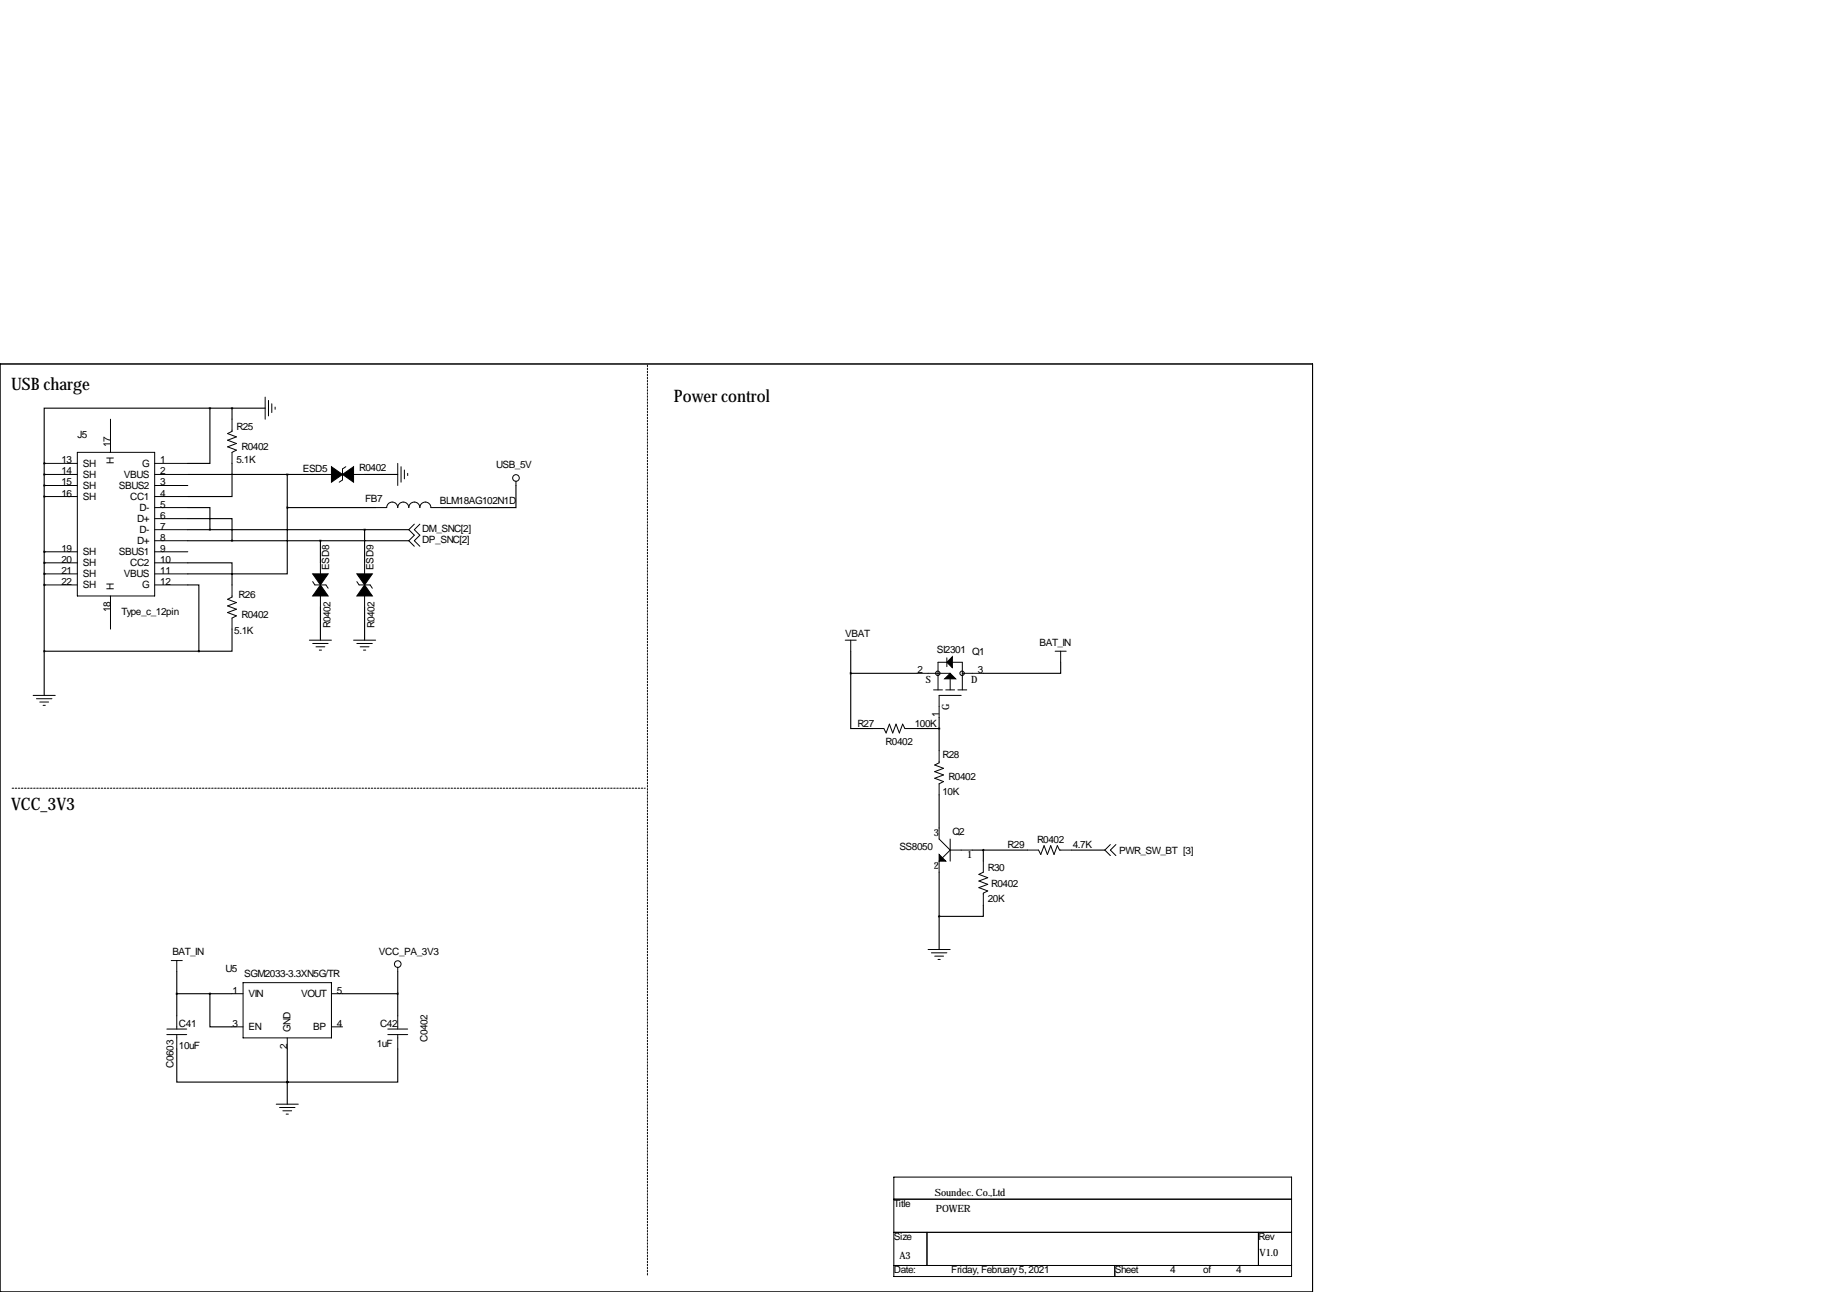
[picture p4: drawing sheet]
<svg xmlns="http://www.w3.org/2000/svg" width="419mm" height="297mm" viewBox="0 0 419 297" stroke-linecap="round" stroke-linejoin="round" font-family="sans-serif">
<path d="M148.8 83.9v209.3M2.8 181.2h145.5" fill="none" stroke="#000" stroke-width=".23" stroke-dasharray=".4 .4"/>
<g fill="none" stroke="#000" stroke-width=".23">
<path d="M0 83.7h301.8v213.3h-301.8zM25.4 96.4v7.6M53.3 96.4v2.8l-1 .5 2.1 .7-2.1 .8 2.1 .8-2.1 .7 2.1 .8-1.1 .5v2.5M61 91.3v5.1M61.7 92.1v3.5M62.5 92.8v2.1M63.2 93.6v.5M10.2 109.1h7.6M10.2 106.5h7.6M10.2 111.6h7.6M10.2 114.2h7.6M17.8 104h17.8v33h-17.8z"/>
<path d="M35.6 109.1h7.6M35.6 116.7h7.6M35.6 106.5h7.6M35.6 111.6h7.6M35.6 114.2h7.6M35.6 119.2h7.6M73.7 109.1h2.5M79.5 107.3l-.8 .5v2.5l-.7 .6M81.3 109.1h2.5M86.4 116.7h2.5a1.27 1.27 0 0 1 1.3-1.3 1.27 1.27 0 0 1 1.2 1.3 1.27 1.27 0 0 1 1.3-1.3 1.27 1.27 0 0 1 1.3 1.3 1.27 1.27 0 0 1 1.3-1.3 1.27 1.27 0 0 1 1.2 1.3 1.27 1.27 0 0 1 1.3-1.3 1.27 1.27 0 0 1 1.3 1.3h2.5M91.4 106.5v5.1M92.2 107.3v3.6"/>
<path d="M93 108.1v2M93.7 108.8v.5M118.6 110.6v1M10.2 126.9h7.6M10.2 129.4h7.6M10.2 131.9h7.6M10.2 134.5h7.6M25.4 137v7.6M35.6 121.8h7.6M35.6 124.3h7.6M35.6 126.9h7.6M35.6 129.4h7.6"/>
<path d="M35.6 131.9h7.6M35.6 134.5h7.6M53.3 134.5v2.8l-1 .5 2.1 .7-2.1 .8 2.1 .8-2.1 .7 2.1 .8-1.1 .5v2.5M71.9 133.7l.5 .8h2.5l.5 .7M73.7 129.4v2.5M73.7 137v2.6M82 133.7l.5 .8h2.6l.5 .7M83.8 129.4v2.5M83.8 137v2.6M95.2 120.5l-1.2 1.3 1.2 1.2-1.2 1.3 1.2 1.3M96.5 120.5l-1.3 1.3 1.3 1.2-1.3 1.3 1.3 1.3M7.6 159.9h5.1"/>
<path d="M71.1 147.2h5.1M71.9 147.9h3.5M72.6 148.7h2.1M73.4 149.5h.5M81.3 147.2h5.1M82 147.9h3.6M82.8 148.7h2M83.6 149.5h.5M194.3 147.2h2.5M195.6 147.2v2.5M210.8 154.8h7.6M214.6 158.6h2.1"/>
<path d="M217.4 158.6h2.1M217.7 151.2v2.1M218.4 152.3h-2.8v6.3M218.4 155.8v2.8M218.9 152.3h2.3v6.3M220.2 158.6h2M221 159.9h-5.1v5.1M221.2 154.8h4.9M242.6 149.7h2.5M243.8 149.7v2.6M8.4 160.6h3.5M9.1 161.4h2.1"/>
<path d="M9.9 162.2h.5M200.7 167.5h2.5l.5 1 .8-2 .7 2 .8-2 .8 2 .7-2 .5 1h2.8M215.9 172.6v2.8l-1 .5 2 .7-2 .8 2 .8-2 .7 2 .8-1 .5v2.5M215.9 190.4v2.5l2.5 2.5M215.9 198v2.5M218.4 192.9v5.1M218.4 195.4l-1.7 1.8M218.4 195.4h5.1M226.1 198v2.5l-1.1 .5 2.1 .8-2.1 .8 2.1 .7-2.1 .8 2.1 .7-1 .5v2.8M236.2 195.4h2.6l.5 1.1 .7-2.1 .8 2.1 .8-2.1 .7 2.1 .8-2.1 .5 1h2.8M255.3 194.2l-1.3 1.2 1.3 1.3M256.5 194.2l-1.2 1.2 1.2 1.3"/>
<path d="M213.4 218.3h5M214.1 219.1h3.6M214.9 219.8h2M38.4 237.9h4.5M38.4 236.6h4.5M39.4 220.8h2.5M40.6 220.8v2.6M40.6 233.5v3.1M40.6 237.9v3.3M53.3 228.5h2.6M53.3 236.1h2.6M55.9 225.9h20.3v12.7h-20.3z"/>
<path d="M66 238.6v2.6M76.2 228.5h2.5M76.2 236.1h2.5M89.2 237.9h4.5M89.2 236.6h4.5M91.4 222.4v1M91.4 233.5v3.1M91.4 237.9v3.3M215.6 220.6h.6M63.5 253.9h5.1M64.3 254.6h3.5M65 255.4h2.1"/>
<path d="M65.8 256.1h.5M205.5 270.6h91.4v22.9h-91.4zM205.5 275.7h91.4M0 297h.1M205.5 283.3h91.4M205.5 290.9h91.4M213.1 283.3v7.6M256.3 290.9v2.6M289.3 283.3v7.6"/>
<circle cx="118.6" cy="109.9" r=".76"/>
<circle cx="215.6" cy="154.8" r=".51"/>
<circle cx="221.2" cy="154.8" r=".51"/>
<circle cx="91.4" cy="221.7" r=".76"/>
</g>
<path d="M76.2 107.3l2.5 1.8-2.5 1.8zM78.7 109.1l2.6-1.8v3.6zM71.9 131.9h3.5l-1.7 2.6zM73.7 134.5l1.7 2.5h-3.5zM82 131.9h3.6l-1.8 2.6zM83.8 134.5l1.8 2.5h-3.6zM217.2 156.1l1.2-1.3 1.3 1.3zM217.7 152.3l1.2-1.3v2.5zM215.9 196.5l1.5 1.5h-1.5z" fill="#000" stroke="#000" stroke-width=".23"/>
<g fill="none" stroke="#000" stroke-width=".25">
<path d="M48.3 93.8h-38.1v12.7M48.3 93.8v12.7h-5.1M48.3 93.8h12.7M53.3 93.8v2.6M10.2 106.5h.1M10.2 109.1h.1M10.2 111.6h.1M10.2 114.2h.1M10.2 106.5v53.4M43.2 119.2h10.1v5.1M43.2 116.7h5.1v5.1M43.2 109.1h30.5"/>
<path d="M53.3 106.5v7.7h-10.1M66 116.7v15.2h-22.8M66 109.1v7.6M66 116.7h20.4M83.8 109.1h7.6M118.6 111.6v5.1h-17M10.2 126.9h.1M10.2 129.4h.1M10.2 131.9h.1M10.2 134.5h.1M43.2 129.4h10.1v5.1M43.2 134.5h2.5v15.2"/>
<path d="M43.2 124.3h50.8M43.2 121.8h50.8M73.7 124.3v5.1M73.7 139.6v7.6M83.8 121.8v7.6M83.8 139.6v7.6M10.2 149.7h35.5M53.3 144.6v5.1h-7.6M195.6 154.8v12.7h5.1M195.6 154.8h15.2M195.6 149.7v5.1M243.8 152.3v2.5h-17.7"/>
<path d="M210.8 167.5h5.1M215.9 165v7.6M215.9 182.7v7.7M223.5 195.4h12.7M226.1 195.4v2.6M246.4 195.4h7.6M215.9 200.5v17.8M226.1 208.1v2.6h-10.2M40.6 228.5h12.7M40.6 223.4v10.1M48.3 228.5v7.6h5M78.7 228.5h12.7"/>
<path d="M91.4 223.4v10.1M40.6 241.2v7.6h25.4M66 248.8h.1M66 241.2v12.7M91.4 241.2v7.6h-25.4"/>
</g>
<path d="M66 116.7a.05 .05 0 0 0 .1 0 .05 .05 0 0 0-.1 0zM66 109.1a.05 .05 0 0 0 .1 0 .05 .05 0 0 0-.1 0zM91.4 228.5a.05 .05 0 0 0 .1 0 .05 .05 0 0 0-.1 0zM53.3 124.3a.05 .05 0 0 0 .1 0 .05 .05 0 0 0-.1 0zM226 195.4a.05 .05 0 0 0 .1 0 .05 .05 0 0 0-.1 0zM48.2 121.8a.05 .05 0 0 0 .1 0 .05 .05 0 0 0-.1 0zM40.6 228.5a.05 .05 0 0 0 .1 0 .05 .05 0 0 0-.1 0zM48.2 228.5a.05 .05 0 0 0 .1 0 .05 .05 0 0 0-.1 0zM66 248.8a.05 .05 0 0 0 .1 0 .05 .05 0 0 0-.1 0zM10.1 106.5a.05 .05 0 0 0 .1 0 .05 .05 0 0 0-.1 0zM10.1 114.2a.05 .05 0 0 0 .1 0 .05 .05 0 0 0-.1 0zM10.1 131.9a.05 .05 0 0 0 .1 0 .05 .05 0 0 0-.1 0zM48.2 93.8a.05 .05 0 0 0 .1 0 .05 .05 0 0 0-.1 0zM53.3 93.8a.05 .05 0 0 0 .1 0 .05 .05 0 0 0-.1 0zM10.1 149.7a.05 .05 0 0 0 .1 0 .05 .05 0 0 0-.1 0zM10.1 109.1a.05 .05 0 0 0 .1 0 .05 .05 0 0 0-.1 0zM10.1 111.6a.05 .05 0 0 0 .1 0 .05 .05 0 0 0-.1 0zM10.1 126.9a.05 .05 0 0 0 .1 0 .05 .05 0 0 0-.1 0zM10.1 129.4a.05 .05 0 0 0 .1 0 .05 .05 0 0 0-.1 0zM10.1 134.5a.05 .05 0 0 0 .1 0 .05 .05 0 0 0-.1 0zM66 248.8a.05 .05 0 0 0 .1 0 .05 .05 0 0 0-.1 0zM73.6 124.3a.05 .05 0 0 0 .1 0 .05 .05 0 0 0-.1 0z" fill="#000" stroke="#000" stroke-width=".51"/>
<g font-size="4">
<text x="2.5" y="89.8">USB charge</text>
<text x="154.9" y="92.3">Power control</text>
<text x="2.5" y="186.3">VCC_3V3</text>
</g>
<g font-size="2.3">
<text x="17.8" y="100.7">J5</text>
<text x="54.4" y="98.9">R25</text>
<text x="14.1" y="106.5">13</text>
<text x="19" y="107.3">SH</text>
<text x="25.4" y="102.7" transform="rotate(-90 25.4 102.7)">17</text>
<text x="26.2" y="106.7" transform="rotate(-90 26.2 106.7)">H</text>
<text x="32.7" y="107.3">G</text>
<text x="36.8" y="106.5">1</text>
<text x="54.4" y="106.5">5.1K</text>
<text x="55.5" y="103.5">R0402</text>
<text x="114" y="107.6">USB_5V</text>
<text x="14.1" y="109.1">14</text>
<text x="14.1" y="111.6">15</text>
<text x="19" y="109.8">SH</text>
<text x="19" y="112.4">SH</text>
<text x="27.3" y="112.4">SBUS2</text>
<text x="28.5" y="109.8">VBUS</text>
<text x="36.8" y="109.1">2</text>
<text x="36.8" y="111.6">3</text>
<text x="69.6" y="108.6">ESD5</text>
<text x="82.5" y="108.3">R0402</text>
<text x="14.1" y="114.2">16</text>
<text x="19" y="114.9">SH</text>
<text x="29.9" y="114.9">CC1</text>
<text x="32.1" y="117.5">D-</text>
<text x="36.8" y="114.2">4</text>
<text x="36.8" y="116.7">5</text>
<text x="36.8" y="119.2">6</text>
<text x="83.9" y="115.4">FB7</text>
<text x="101.1" y="115.9">BLM18AG102N1D</text>
<text x="31.5" y="120">D+</text>
<text x="31.5" y="125.1">D+</text>
<text x="32.1" y="122.5">D-</text>
<text x="36.8" y="121.8">7</text>
<text x="36.8" y="124.3">8</text>
<text x="97" y="122.3">DM_SNC[2]</text>
<text x="97" y="124.8">DP_SNC[2]</text>
<text x="14.1" y="126.9">19</text>
<text x="14.1" y="129.4">20</text>
<text x="14.1" y="131.9">21</text>
<text x="19" y="127.6">SH</text>
<text x="19" y="130.2">SH</text>
<text x="27.3" y="127.6">SBUS1</text>
<text x="29.9" y="130.2">CC2</text>
<text x="36.8" y="126.9">9</text>
<text x="36.8" y="129.4">10</text>
<text x="36.8" y="131.9">11</text>
<text x="75.7" y="131" transform="rotate(-90 75.7 131)">ESD8</text>
<text x="85.9" y="131" transform="rotate(-90 85.9 131)">ESD9</text>
<text x="14.1" y="134.5">22</text>
<text x="19" y="132.7">SH</text>
<text x="19" y="135.2">SH</text>
<text x="26.2" y="135.7" transform="rotate(-90 26.2 135.7)">H</text>
<text x="28.5" y="132.7">VBUS</text>
<text x="32.7" y="135.2">G</text>
<text x="36.8" y="134.5">12</text>
<text x="54.9" y="137.5">R26</text>
<text x="25.4" y="140.7" transform="rotate(-90 25.4 140.7)">18</text>
<text x="27.9" y="141.3">Type_c_12pin</text>
<text x="55.5" y="142.1">R0402</text>
<text x="53.8" y="145.7">5.1K</text>
<text x="75.9" y="144.5" transform="rotate(-90 75.9 144.5)">R0402</text>
<text x="86.1" y="144.5" transform="rotate(-90 86.1 144.5)">R0402</text>
<text x="194.3" y="146.4">VBAT</text>
<text x="239" y="148.4">BAT_IN</text>
<text x="210.9" y="154.8">2</text>
<text x="215.4" y="150.2">SI2301 Q1</text>
<text x="224.8" y="154.8">3</text>
<text x="212.9" y="157.1">S</text>
<text x="223.3" y="157.1">D</text>
<text x="197.1" y="167.2">R27</text>
<text x="210.3" y="167.2">100K</text>
<text x="215.9" y="164.9" transform="rotate(-90 215.9 164.9)">1</text>
<text x="218.2" y="163.2" transform="rotate(-90 218.2 163.2)">G</text>
<text x="203.6" y="171.3">R0402</text>
<text x="216.7" y="174.4">R28</text>
<text x="218.1" y="179.4">R0402</text>
<text x="216.7" y="182.7">10K</text>
<text x="218.9" y="191.9">Q2</text>
<text x="206.8" y="195.4">SS8050</text>
<text x="214.7" y="192.1">3</text>
<text x="222.3" y="197.2">1</text>
<text x="231.6" y="194.9">R29</text>
<text x="238.4" y="193.9">R0402</text>
<text x="246.6" y="194.9">4.7K</text>
<text x="257.3" y="196.5">PWR_SW_BT [3]</text>
<text x="214.7" y="199.8">2</text>
<text x="227.1" y="200.3">R30</text>
<text x="227.8" y="203.8">R0402</text>
<text x="227.1" y="207.4">20K</text>
<text x="39.6" y="219.6">BAT_IN</text>
<text x="87.1" y="219.6">VCC_PA_3V3</text>
<text x="51.8" y="223.4">U5</text>
<text x="56.1" y="224.6">SGM2033-3.3XN5G/TR</text>
<text x="53.4" y="228.5">1</text>
<text x="57.1" y="229.2">VIN</text>
<text x="69.3" y="229.2">VOUT</text>
<text x="77.5" y="228.5">5</text>
<text x="41.1" y="236.1">C41</text>
<text x="53.4" y="236.1">3</text>
<text x="57.1" y="236.8">EN</text>
<text x="66.8" y="237.3" transform="rotate(-90 66.8 237.3)">GND</text>
<text x="72" y="236.8">BP</text>
<text x="77.5" y="236.1">4</text>
<text x="87.4" y="236.1">C42</text>
<text x="98.3" y="239.6" transform="rotate(-90 98.3 239.6)">C0402</text>
<text x="39.9" y="245.5" transform="rotate(-90 39.9 245.5)">C0603</text>
<text x="41.1" y="241.2">10uF</text>
<text x="66" y="241.1" transform="rotate(-90 66 241.1)">2</text>
<text x="86.6" y="240.7">1uF</text>
<text x="214.9" y="274.9">Soundec. Co.,Ltd</text>
<text x="205.5" y="277.5">Title</text>
<text x="215.1" y="278.8">POWER</text>
<text x="205.5" y="285.1">Size</text>
<text x="289.3" y="285.1">Rev</text>
<text x="205.5" y="292.7">Date:</text>
<text x="206.8" y="289.4">A3</text>
<text x="218.7" y="292.7">Friday, February 5, 2021</text>
<text x="256.3" y="292.7">Sheet</text>
<text x="269" y="292.7">4</text>
<text x="276.6" y="292.7">of</text>
<text x="284.2" y="292.7">4</text>
<text x="289.6" y="288.7">V1.0</text>
</g>
</svg>
